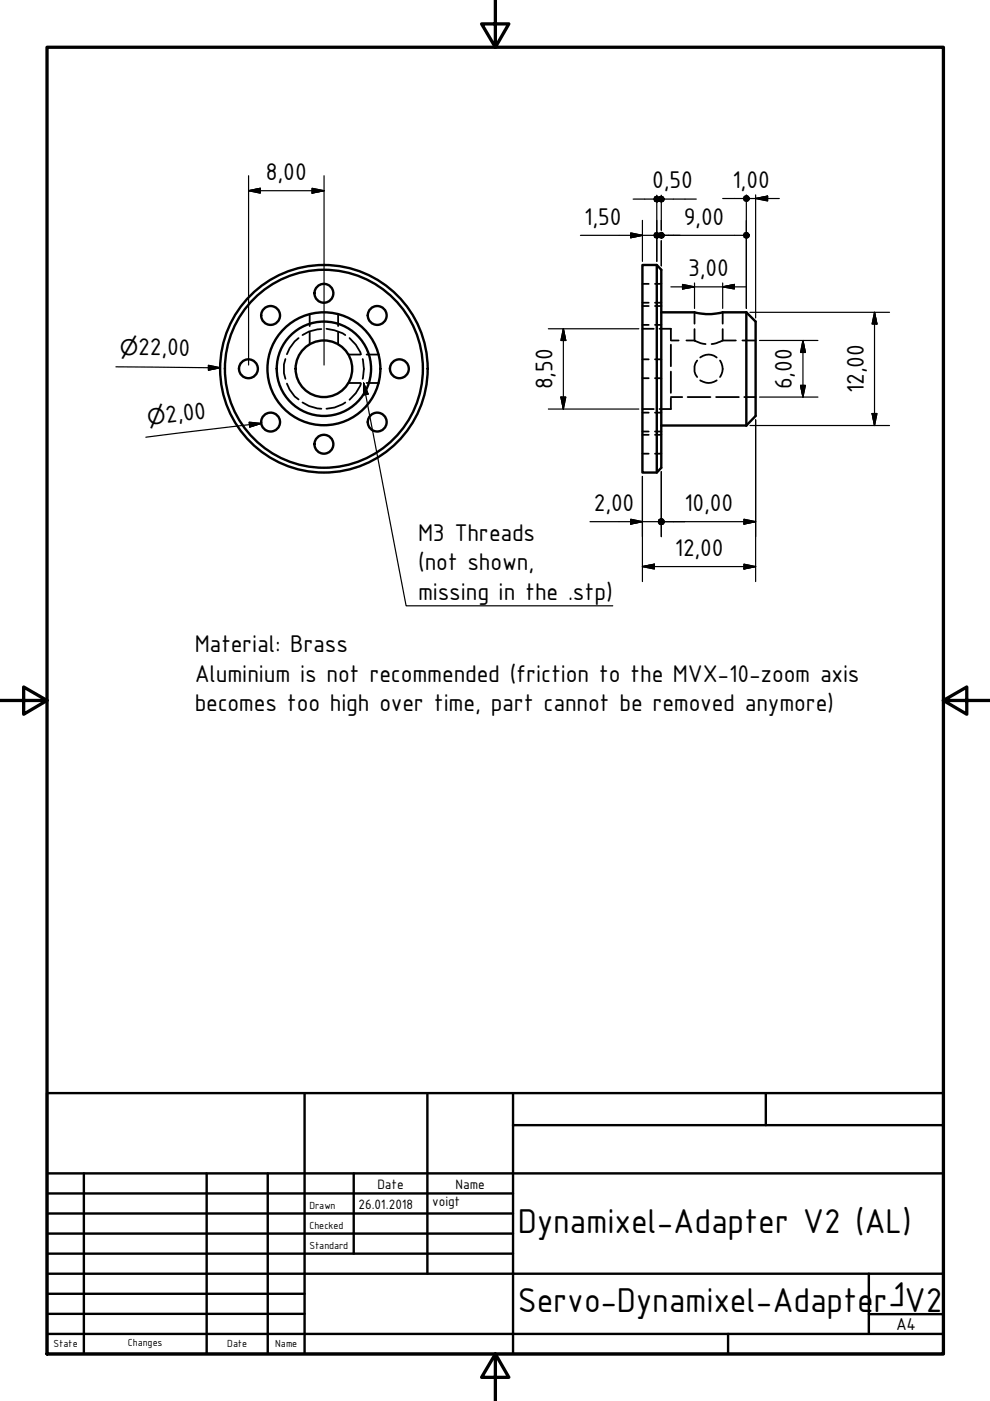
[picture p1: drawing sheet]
<svg xmlns="http://www.w3.org/2000/svg" width="210mm" height="297mm" viewBox="0 0 210 297" stroke-linecap="round" stroke-linejoin="round" font-family="sans-serif">
<!-- layer: Hidden (ISO) -->
<g fill="none" stroke="#000" stroke-width=".38">
<path d="M60.5 76.1l-.3 1.2v1.8l.3 1.2M63.3 71.7l-.8 .7-1.1 1.4-.6 1.3M65.7 66.6v2.5M65.7 70.4v2.6M68.1 69.8l-2.6 .5-1.4 .7M69.2 69.7l1.7 .3 1.7 .7 .6 .3M71.7 66.6v2.5M71.7 70.4v2.6M73.9 75.2h2.6M74.1 71.7a7.8 7.8 0 0 1 2.4 3.4M76.9 76.1a8.8 8.8 0 0 1 0 4.2M77.7 75.2h2.6"/>
<path d="M136.2 69.7h2.4M136.2 64.2h1.3M136.2 60.2h1.3M136.2 68.9h1.3M136.2 64.9h1.3M136.2 76.2h1.3M138.9 64.2h1.3M138.9 60.2h1.3M138.9 68.9h1.3M138.9 64.9h1.3M138.9 76.2h1.3M139.8 69.7h2.4v2.3"/>
<path d="M142.2 73.1v4.5M142.2 78.8v4.5M142.2 72.2h1.7M145.5 72.2h1.8M147.3 72.2l1.2 .6 1.1 .1M147.3 66.2v2.4M147.3 69.8v2.4M147.8 76.4a2.95 2.95 0 0 0 0 3.5M148.5 75.8a2.72 2.72 0 0 1 3.5 0M152.7 76.4a2.95 2.95 0 0 1 0 3.5M153.2 72.2l-1.3 .6-1 .1M153.2 72.2h2.8"/>
<path d="M153.2 66.2v2.4M153.2 69.8v2.4M157.4 72.2h2.8M60.8 81.3l.6 1.3 1.1 1.5 .8 .6M64.1 85.3l1.4 .8 1.8 .5 .8 .1M73.2 85.3l-2.3 1.1-1.7 .3M73.9 81.2h2.6M76.5 81.3a7.8 7.8 0 0 1-2.4 3.5M77.7 81.2h2.6M136.2 86.7h2.4M136.2 80.2h1.3M136.2 91.5h1.3"/>
<path d="M136.2 87.5h1.3M136.2 96.2h1.3M136.2 92.2h1.3M138.9 80.2h1.3M138.9 91.5h1.3M138.9 87.5h1.3M138.9 96.2h1.3M138.9 92.2h1.3M142.2 84.4v2.3h-2.4M142.2 84.2h2.5M145.8 84.2h4.8M148.5 80.6a2.95 2.95 0 0 0 3.5 0"/>
<path d="M151.8 84.2h4.9M157.8 84.2h2.4"/>
</g>
<!-- layer: Visible (ISO) -->
<g fill="none" stroke="#000" stroke-width=".51">
<path d="M136.2 56.2h3.1l.9 1v42l-.9 1h-3.1zM139.3 56.2v44M140.2 66.2h7.1l.5 .1a11.5 11.5 0 0 0 5.4-.1h5M158.2 66.2v24M158.2 66.2l2 2v20l-2 2M140.2 90.2h18"/>
<circle cx="52.7" cy="78.2" r="2"/>
<circle cx="57.4" cy="66.9" r="2"/>
<circle cx="68.7" cy="78.2" r="22"/>
<circle cx="68.7" cy="78.2" r="12"/>
<circle cx="68.7" cy="62.2" r="2"/>
<circle cx="68.7" cy="78.2" r="6"/>
<circle cx="68.7" cy="78.2" r="10"/>
<circle cx="68.7" cy="78.2" r="21"/>
<circle cx="80" cy="66.9" r="2"/>
<circle cx="84.7" cy="78.2" r="2"/>
<circle cx="57.4" cy="89.5" r="2"/>
<circle cx="68.7" cy="94.2" r="2"/>
<circle cx="80" cy="89.5" r="2"/>
</g>
<!-- layer: Border (ISO) -->
<path d="M10 10h190v277.1h-190zM105 0v10l-2.9-4.9h5.8l-2.9 4.9M0 148.5h10l-5-2.8v5.7l5-2.9M200 148.5l5 2.9v-5.7l-5 2.8h10M105 287.1l2.9 4.9h-5.8l2.9-4.9v9.9" fill="none" stroke="#000" stroke-width=".7"/>
<!-- layer: Title (ISO) -->
<g fill="none" stroke="#000" stroke-width=".51">
<path d="M10 231.8h190v55.3h-190zM64.6 231.8v55.3M90.6 231.8v38.3M108.8 238.6h91.2M108.8 231.8v55.3M162.4 231.8v6.8M10 253h98.8M10 257.3h98.8M10 248.8h190M17.8 248.8v38.3M43.8 248.8v38.3M56.8 248.8v38.3"/>
<path d="M75 248.8v17M10 261.5h98.8M10 265.8h98.8M10 270.1h190M10 274.3h54.6M10 278.6h54.6M184.2 278.6h15.8M184.2 270.1v12.7M10 282.8h190M154.4 282.8v4.3"/>
</g>
<!-- layer: Dimension (ISO) -->
<g fill="none" stroke="#000" stroke-width=".25">
<path d="M52.7 37.3v40.1M66.2 39.9l2.5 .5-2.5 .5zM68.7 37.3v40.1M52.7 40.4l2.5-.5v1zM52.7 40.4h16M123.1 49.9h16.2M133.7 49.4l2.5 .5-2.5 .5zM134.2 42.2h4.4M136.2 46.7v8.7M139.3 41.4v14M139.3 42.2h.9M139.8 49.9h17.8"/>
<path d="M140.2 41.4v7.4M140.2 51v5.4M140.8 42.2h6.8M147.3 60v5.4M153.2 42.1h4.4M153.2 60v5.4M158.2 41.3v24.1M158.2 42.1h7M160.2 42.1l2.6-.5v1zM160.2 41.3v26.1M24.6 77.8l22.1 .2M44.2 77.5l2.5 .5-2.5 .5z"/>
<path d="M116.3 69.7h19.1M119.4 69.7l.6 2.5h-1.1zM119.4 69.7v17M142.2 60.8h16M144.7 60.3l2.6 .5-2.6 .5zM153.2 60.8l2.5-.5v1zM159 66.2h29.6M161 72.2h12.4M170.2 72.2l.6 2.5h-1.1zM170.2 72.2v12M185.4 66.2l.5 2.5h-1zM185.4 66.2v24"/>
<path d="M52.8 89.5l2.6 .3-2.4 .7zM55.4 89.8l-24.5 2.9M116.3 86.7h19.1M118.9 84.2h1.1l-.6 2.5zM140.2 100v13.8M159 90.2h29.6M160.2 89v34.3M161 84.2h12.4M169.7 81.7h1.1l-.6 2.5zM184.9 87.7h1l-.5 2.5zM125.1 110.6h15.1M133.7 110.1l2.5 .5-2.5 .5z"/>
<path d="M136.2 101v22.3M140.8 110.6h19.4M157.7 119.6l2.5 .5-2.5 .5zM157.7 110.1l2.5 .5-2.5 .5zM136.2 120.1l2.5-.5v1zM136.2 120.1h24"/>
</g>
<g fill="#000" stroke="#000" stroke-width=".25">
<path d="M52.7 40.4l2.5-.5zM52.7 40.4l2.5-.5v1zM66.2 40.9l2.5-.5zM66.2 39.9l2.5 .5-2.5 .5zM133.7 50.4l2.5-.5zM133.7 49.4l2.5 .5-2.5 .5zM139.3 49.3l.3 .2 .2 .4zM138.8 49.5l.5-.2 .5 .6zM138.8 49.5l1 .4h-1.2zM138.6 49.9h1.2l-1 .4zM138.8 50.3l1-.4-.5 .6zM139.8 49.9l-.2 .4-.3 .2z"/>
<path d="M139.8 49.9l-.2 .4zM139.3 41.6l.3 .2 .2 .4zM138.8 41.8l.5-.2 .5 .6zM138.8 41.8l1 .4h-1.2zM138.6 42.2h1.2l-1 .5zM138.8 42.7l1-.5-.5 .6zM139.8 42.2l-.2 .5-.3 .1zM139.8 42.2l-.2 .5zM140.2 41.6l.5 .2 .1 .4zM139.8 41.8l.4-.2 .6 .6zM139.8 41.8l1 .4h-1.2zM139.6 42.2h1.2l-1 .5z"/>
<path d="M139.8 42.7l1-.5-.6 .6zM140.8 42.2l-.1 .5-.5 .1zM140.8 42.2l-.1 .5zM140.2 49.3l.5 .2 .1 .4zM139.8 49.5l.4-.2 .6 .6zM139.8 49.5l1 .4h-1.2zM139.6 49.9h1.2l-1 .4zM139.8 50.3l1-.4-.6 .6zM140.2 50.5l.6-.6-.1 .4zM140.8 49.9l-.1 .4zM158.2 49.3l.5 .2 .2 .4zM157.8 49.5l.4-.2 .7 .6z"/>
<path d="M157.8 49.5l1.1 .4h-1.3zM157.6 49.9h1.3l-1.1 .4zM157.8 50.3l1.1-.4-.7 .6zM158.2 50.5l.7-.6-.2 .4zM158.9 49.9l-.2 .4zM158.2 41.5l.5 .1 .2 .5zM157.8 41.6l.4-.1 .7 .6zM157.8 41.6l1.1 .5h-1.3zM157.6 42.1h1.3l-1.1 .4zM157.8 42.5l1.1-.4-.7 .6zM158.2 42.7l.7-.6-.2 .4zM158.9 42.1l-.2 .4z"/>
<path d="M160.2 42.1l2.6-.5zM160.2 42.1l2.6-.5v1zM44.2 78.5l2.5-.5zM44.2 77.5l2.5 .5-2.5 .5zM119.4 69.7l.6 2.5zM119.4 69.7l.6 2.5h-1.1zM144.7 61.3l2.6-.5zM144.7 60.3l2.6 .5-2.6 .5zM153.2 60.8l2.5-.5zM153.2 60.8l2.5-.5v1zM170.2 72.2l.6 2.5zM170.2 72.2l.6 2.5h-1.1z"/>
<path d="M185.4 66.2l.5 2.5zM185.4 66.2l.5 2.5h-1zM53 90.5l2.4-.7zM52.8 89.5l2.6 .3-2.4 .7zM118.9 84.2l.5 2.5zM118.9 84.2h1.1l-.6 2.5zM169.7 81.7l.5 2.5zM169.7 81.7h1.1l-.6 2.5zM184.9 87.7l.5 2.5zM184.9 87.7h1l-.5 2.5zM133.7 111.1l2.5-.5zM133.7 110.1l2.5 .5-2.5 .5z"/>
<path d="M136.2 120.1l2.5-.5zM136.2 120.1l2.5-.5v1zM140.2 110l.5 .2 .1 .4zM139.8 110.2l.4-.2 .6 .6zM139.8 110.2l1 .4h-1.2zM139.6 110.6h1.2l-1 .4zM139.8 111l1-.4-.6 .6zM140.2 111.2l.6-.6-.1 .4zM140.8 110.6l-.1 .4zM157.7 111.1l2.5-.5zM157.7 110.1l2.5 .5-2.5 .5zM157.7 120.6l2.5-.5z"/>
<path d="M157.7 119.6l2.5 .5-2.5 .5z"/>
</g>
<!-- layer: Symbol (ISO) -->
<path d="M77.1 81.2l.9 2.4-.9 .1zM77.1 81.2l9 47.2h43.8" fill="none" stroke="#000" stroke-width=".25"/>
<path d="M77.1 81.2l.9 2.4zM77.1 81.2l.9 2.4-.9 .1z" fill="#000" stroke="#000" stroke-width=".25"/>
<g font-size="7.9">
<text x="109.8" y="261.4">Dynamixel-Adapter V2 (AL)</text>
<text x="109.8" y="278.2">Servo-Dynamixel-Adapte</text>
<text x="185.2" y="278.2">r-1V2</text>
</g>
<g font-size="5.5">
<text x="56.4" y="38.1">8,00</text>
<text x="138.3" y="39.9">0,50</text>
<text x="155.3" y="39.8">1,00</text>
<text x="123.8" y="47.6">1,50</text>
<text x="145" y="47.6">9,00</text>
<text x="145.9" y="58.5">3,00</text>
<text x="29.3" y="75.3">22,00</text>
<text x="117.2" y="82.5" transform="rotate(-90 117.2 82.5)">8,50</text>
<text x="167.9" y="82.5" transform="rotate(-90 167.9 82.5)">6,00</text>
<text x="183.1" y="83.4" transform="rotate(-90 183.1 83.4)">12,00</text>
<text x="35.3" y="89.6" transform="rotate(-7 35.3 89.6)">2,00</text>
<text x="125.9" y="108.3">2,00</text>
<text x="145.1" y="108.3">10,00</text>
<text x="88.6" y="114.7">M3 Threads</text>
<text x="143.1" y="117.8">12,00</text>
<text x="88.6" y="121">(not shown,</text>
<text x="88.6" y="127.2">missing in the .stp)</text>
<text x="41.3" y="138.3">Material: Brass</text>
<text x="41.3" y="144.5">Aluminium is not recommended (friction to the MVX-10-zoom axis</text>
<text x="41.3" y="150.7">becomes too high over time, part cannot be removed anymore)</text>
</g>
<g font-size="4.6">
<text x="25.4" y="75.3">⌀</text>
<text x="31.4" y="90.1" transform="rotate(-7 31.4 90.1)">⌀</text>
</g>
<text font-size="3.9" x="190" y="282">A4</text>
<g font-size="3.1">
<text x="76" y="256.3">26.01.2018</text>
<text x="80" y="252">Date</text>
<text x="91.6" y="255.7">voigt</text>
<text x="96.6" y="252">Name</text>
</g>
<g font-size="2.3">
<text x="65.6" y="256.3">Drawn</text>
<text x="65.6" y="260.5">Checked</text>
<text x="65.6" y="264.8">Standard</text>
<text x="11.4" y="285.7">State</text>
<text x="27.1" y="285.4">Changes</text>
<text x="48.2" y="285.7">Date</text>
<text x="58.4" y="285.7">Name</text>
</g>
</svg>
